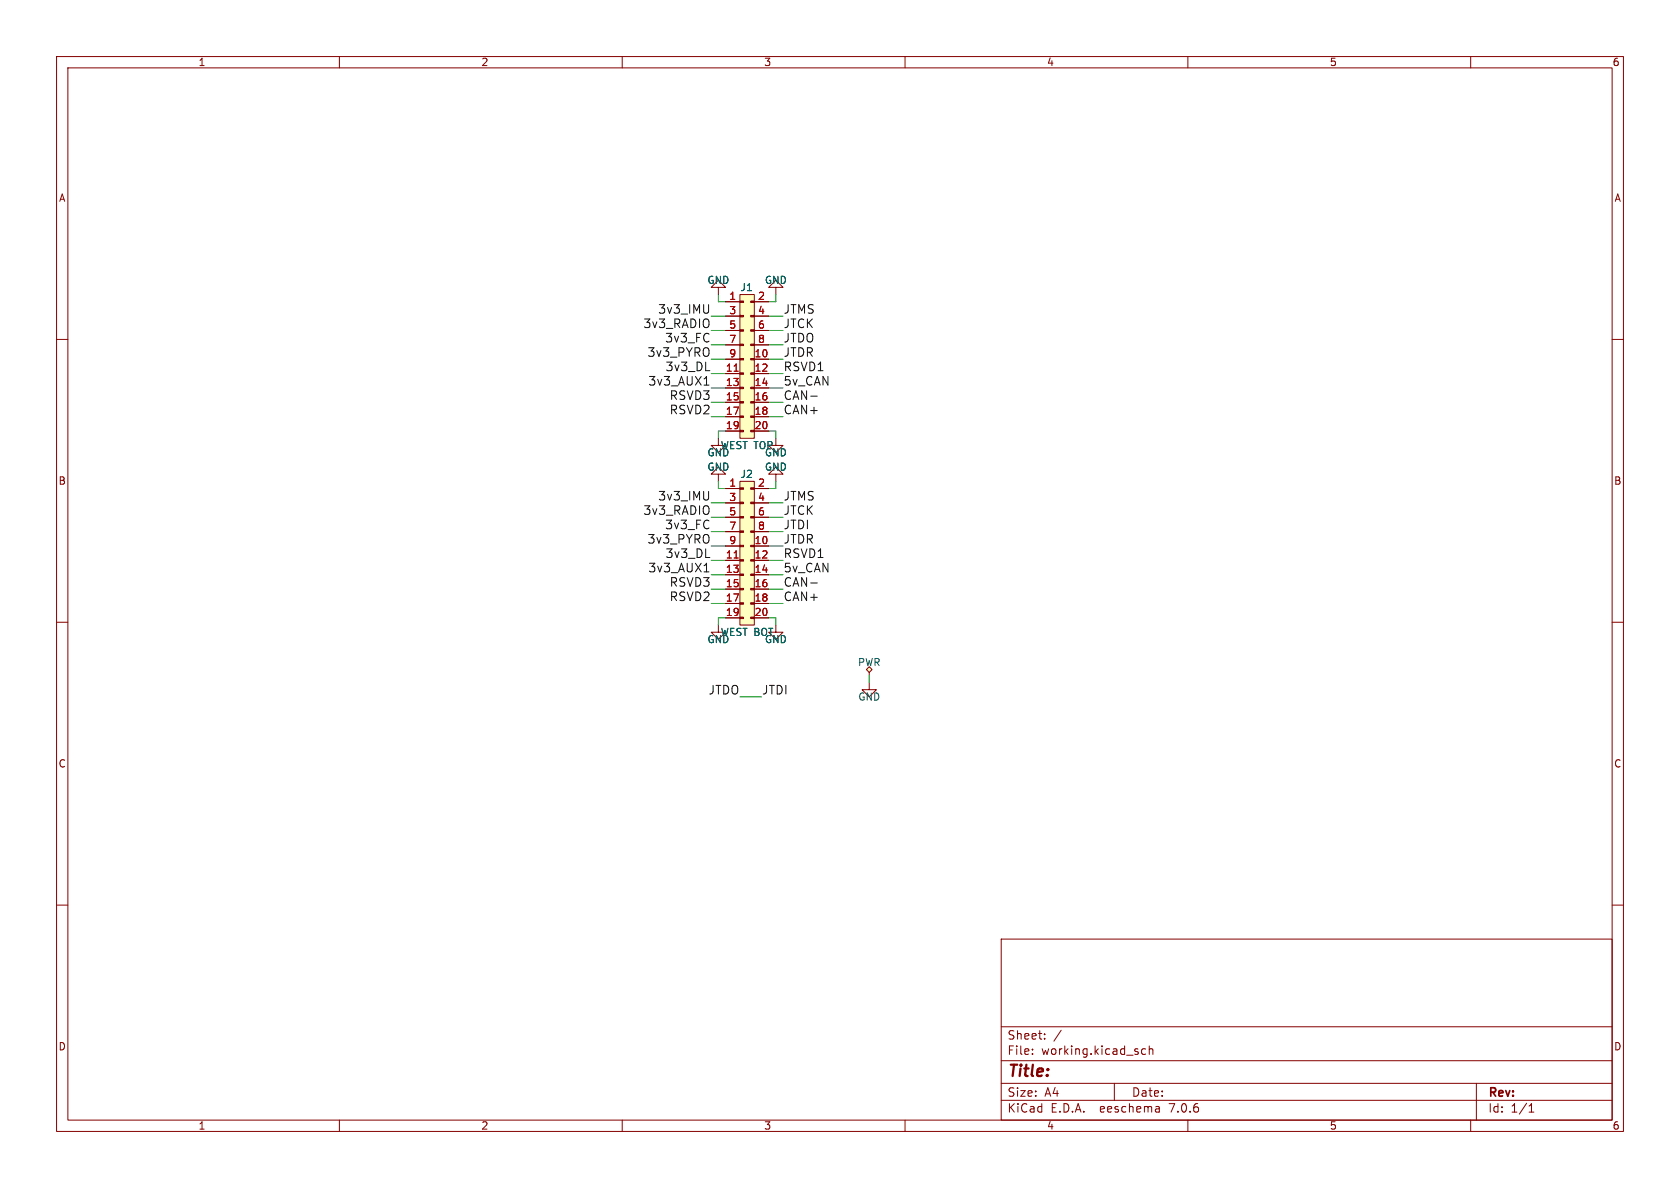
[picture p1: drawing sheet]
<svg xmlns="http://www.w3.org/2000/svg" width="297mm" height="210mm" viewBox="0 0 297 210" stroke-linecap="round" stroke-linejoin="round" font-family="sans-serif">
<g fill="none" stroke="#840000" stroke-width=".18">
<path d="M10 10h277v190h-277zM12 12h273v186h-273zM60 10v2M110 10v2M160 10v2M210 10v2M260 10v2M10 60h2M127 50.8h1.3l-1.3-1.3-1.3 1.3h1.3v1.3M128.3 53.3h2.5M128.3 55.9h2.5M128.3 58.4h2.5"/>
<path d="M130.8 52.1h2.5v25.4h-2.5zM133.3 53.3h2.6M133.3 55.9h2.6M133.3 58.4h2.6M137.2 50.8h1.2l-1.2-1.3-1.3 1.3h1.3v1.3M285 60h2M127 77.5v1.2h1.3l-1.3 1.3-1.3-1.3h1.3M128.3 63.5h2.5M128.3 66h2.5M128.3 68.6h2.5M128.3 71.1h2.5M128.3 73.7h2.5"/>
<path d="M128.3 76.2h2.5M128.3 61h2.5M133.3 63.5h2.6M133.3 66h2.6M133.3 68.6h2.6M133.3 71.1h2.6M133.3 73.7h2.6M133.3 76.2h2.6M133.3 61h2.6M137.2 77.5v1.2h1.2l-1.2 1.3-1.3-1.3h1.3M127 83.8h1.3l-1.3-1.2-1.3 1.2h1.3v1.3M128.3 86.4h2.5"/>
<path d="M128.3 96.5h2.5M128.3 99.1h2.5M128.3 88.9h2.5M128.3 91.4h2.5M128.3 94h2.5M130.8 85.1h2.5v25.4h-2.5zM133.3 86.4h2.6M133.3 96.5h2.6M133.3 99.1h2.6M133.3 88.9h2.6M133.3 91.4h2.6M133.3 94h2.6"/>
<path d="M137.2 83.8h1.2l-1.2-1.2-1.3 1.2h1.3v1.3M10 110h2M127 110.5v1.3h1.3l-1.3 1.2-1.3-1.2h1.3M128.3 101.6h2.5M128.3 104.1h2.5M128.3 106.7h2.5M128.3 109.2h2.5M133.3 101.6h2.6M133.3 104.1h2.6M133.3 106.7h2.6M133.3 109.2h2.6M137.2 110.5v1.3h1.2l-1.2 1.2-1.3-1.2h1.3"/>
<path d="M285 110h2M153.7 120.7v1.2h1.2l-1.2 1.3-1.3-1.3h1.3M10 160h2M285 160h2M177 166h108v32h-108zM60 198v2M110 198v2M160 198v2M177 194.5h108M177 191.5h108M177 187.5h108M177 181.5h108"/>
<path d="M182.5 186.3v.1M182.5 185.5v.1M184.7 183.6v.1M184.7 182.8v.1M187.6 182.1l-1.3 2M197 191.5v3M202.5 185.5l-.4-.1-.3 .3v.4l.2 .2h.5M203.2 185.5l.2-.1 .3 .1 .1 .9M203.2 184.9v1.5M204.9 195.7l.1 .9M205 196.5l-.2 .1M205 196h-.2"/>
<path d="M210 198v2M260 198v2M261 191.5v6.5M270.3 196.6h.9M270.3 195.5l.4-.4v1.5"/>
</g>
<g fill="#ffffc2" stroke="#ffffc2" stroke-width=".18">
<path d="M130.8 52.1h2.5v25.4h-2.5z"/>
<path d="M130.8 85.1h2.5v25.4h-2.5z"/>
</g>
<g fill="#840000" stroke="#840000" stroke-width=".18">
<path d="M130.8 76.1h.6v.2h-.6z"/>
<path d="M130.8 73.5h.6v.3h-.6z"/>
<path d="M130.8 71h.6v.2h-.6z"/>
<path d="M130.8 68.5h.6v.2h-.6z"/>
<path d="M130.8 65.9h.6v.3h-.6z"/>
<path d="M130.8 63.4h.6v.2h-.6z"/>
<path d="M130.8 60.8h.6v.3h-.6z"/>
<path d="M130.8 58.3h.6v.2h-.6z"/>
<path d="M130.8 55.8h.6v.2h-.6z"/>
<path d="M130.8 53.2h.6v.3h-.6z"/>
<path d="M132.7 76.1h.6v.2h-.6z"/>
<path d="M132.7 73.5h.6v.3h-.6z"/>
<path d="M132.7 71h.6v.2h-.6z"/>
<path d="M132.7 68.5h.6v.2h-.6z"/>
<path d="M132.7 65.9h.6v.3h-.6z"/>
<path d="M132.7 63.4h.6v.2h-.6z"/>
<path d="M132.7 60.8h.6v.3h-.6z"/>
<path d="M132.7 58.3h.6v.2h-.6z"/>
<path d="M132.7 55.8h.6v.2h-.6z"/>
<path d="M132.7 53.2h.6v.3h-.6z"/>
<path d="M130.8 109.1h.6v.2h-.6z"/>
<path d="M130.8 106.6h.6v.2h-.6z"/>
<path d="M130.8 104h.6v.3h-.6z"/>
<path d="M130.8 101.5h.6v.2h-.6z"/>
<path d="M130.8 98.9h.6v.3h-.6z"/>
<path d="M130.8 96.4h.6v.2h-.6z"/>
<path d="M130.8 93.9h.6v.2h-.6z"/>
<path d="M130.8 91.3h.6v.3h-.6z"/>
<path d="M130.8 88.8h.6v.2h-.6z"/>
<path d="M130.8 86.2h.6v.3h-.6z"/>
<path d="M132.7 109.1h.6v.2h-.6z"/>
<path d="M132.7 106.6h.6v.2h-.6z"/>
<path d="M132.7 104h.6v.3h-.6z"/>
<path d="M132.7 101.5h.6v.2h-.6z"/>
<path d="M132.7 98.9h.6v.3h-.6z"/>
<path d="M132.7 96.4h.6v.2h-.6z"/>
<path d="M132.7 93.9h.6v.2h-.6z"/>
<path d="M132.7 91.3h.6v.3h-.6z"/>
<path d="M132.7 88.8h.6v.2h-.6z"/>
<path d="M132.7 86.2h.6v.3h-.6z"/>
</g>
<path d="M129.8 65.6h.7M129.8 98.6h.7" fill="none" stroke="#a90000" stroke-width=".18"/>
<path d="M153.2 118.4l.5-.5 .5 .5-.5 .5z" fill="#ffffc2"/>
<g fill="none" stroke="#840000" stroke-width=".18">
<path d="M128.3 53.3h2.5M128.3 55.9h2.5M128.3 58.4h2.5M133.3 53.3h2.6M133.3 55.9h2.6M133.3 58.4h2.6M128.3 63.5h2.5M128.3 66h2.5M128.3 68.6h2.5M128.3 71.1h2.5M128.3 73.7h2.5M128.3 76.2h2.5"/>
<path d="M128.3 61h2.5M133.3 63.5h2.6M133.3 66h2.6M133.3 68.6h2.6M133.3 71.1h2.6M133.3 73.7h2.6M133.3 76.2h2.6M133.3 61h2.6M128.3 86.4h2.5M128.3 96.5h2.5M128.3 99.1h2.5M128.3 88.9h2.5"/>
<path d="M128.3 91.4h2.5M128.3 94h2.5M133.3 86.4h2.6M133.3 96.5h2.6M133.3 99.1h2.6M133.3 88.9h2.6M133.3 91.4h2.6M133.3 94h2.6M128.3 101.6h2.5M128.3 104.1h2.5M128.3 106.7h2.5M128.3 109.2h2.5"/>
<path d="M133.3 101.6h2.6M133.3 104.1h2.6M133.3 106.7h2.6M133.3 109.2h2.6M153.2 118.4l.5-.5 .5 .5-.5 .5zM153.7 118.9v.5"/>
</g>
<path d="M124.5 68.1h.8M143.3 70h1.2M124.5 101.1h.8M143.3 103.1h1.2" fill="none" stroke="#0f0f0f" stroke-width=".18"/>
<g fill="none" stroke="#009600" stroke-width=".18">
<path d="M125.7 58.4h2.6M125.7 55.9h2.6M127 52.1v1.2h1.3M135.9 58.4h2.5M135.9 55.9h2.5M137.2 52.1v1.2h-1.3M125.7 71.1h2.6M125.7 61h2.6M125.7 68.6h2.6M125.7 63.5h2.6M125.7 66h2.6M125.7 73.7h2.6"/>
<path d="M128.3 76.2h-1.3v1.3M135.9 71.1h2.5M135.9 76.2h1.3v1.3M135.9 61h2.5M135.9 68.6h2.5M135.9 63.5h2.5M135.9 66h2.5M135.9 73.7h2.5M125.7 88.9h2.6M125.7 91.4h2.6M125.7 96.5h2.6M125.7 94h2.6"/>
<path d="M125.7 99.1h2.6M127 85.1v1.3h1.3M135.9 88.9h2.5M135.9 91.4h2.5M135.9 96.5h2.5M135.9 94h2.5M135.9 99.1h2.5M137.2 85.1v1.3h-1.3M125.7 101.6h2.6M125.7 104.1h2.6M125.7 106.7h2.6M128.3 109.2h-1.3v1.3"/>
<path d="M135.9 109.2h1.3v1.3M135.9 101.6h2.5M135.9 104.1h2.5M135.9 106.7h2.5M153.7 119.4v1.3M130.8 123.2h3.8"/>
</g>
<path d="M129.8 65.6h.7M129.8 98.6h.7" fill="none" stroke="#a90000" stroke-width=".18"/>
<text font-size="2.8" fill="#840000" x="178" y="190.9">Title:</text>
<g font-size="2.1" fill="#0f0f0f">
<text x="113.7" y="58.1">3v3_RADIO</text>
<text x="116.3" y="55.6">3v3_IMU</text>
<text x="138.4" y="58.1">JTCK</text>
<text x="138.4" y="55.6">JTMS</text>
<text x="114.4" y="63.2">3v3_PYRO</text>
<text x="117.5" y="60.6">3v3_FC</text>
<text x="117.6" y="65.7">3v3_DL</text>
<text x="138.4" y="63.2">JTDR</text>
<text x="138.4" y="65.7">RSVD1</text>
<text x="138.4" y="60.6">JTDO</text>
<text x="114.5" y="68.3">3v3_AUX1</text>
<text x="118.3" y="70.8">RSVD3</text>
<text x="138.4" y="70.8">CAN-</text>
<text x="138.4" y="68.3">5v_CAN</text>
<text x="118.3" y="73.3">RSVD2</text>
<text x="138.4" y="73.3">CAN+</text>
<text x="116.3" y="88.6">3v3_IMU</text>
<text x="138.4" y="88.6">JTMS</text>
<text x="113.7" y="91.1">3v3_RADIO</text>
<text x="117.5" y="93.7">3v3_FC</text>
<text x="138.4" y="91.1">JTCK</text>
<text x="138.4" y="93.7">JTDI</text>
<text x="114.4" y="96.2">3v3_PYRO</text>
<text x="114.5" y="101.3">3v3_AUX1</text>
<text x="117.6" y="98.7">3v3_DL</text>
<text x="138.4" y="96.2">JTDR</text>
<text x="138.4" y="101.3">5v_CAN</text>
<text x="138.4" y="98.7">RSVD1</text>
<text x="118.3" y="106.4">RSVD2</text>
<text x="118.3" y="103.8">RSVD3</text>
<text x="138.4" y="106.4">CAN+</text>
<text x="138.4" y="103.8">CAN-</text>
<text x="125.2" y="122.9">JTDO</text>
<text x="134.6" y="122.9">JTDI</text>
</g>
<g font-size="2.1" fill="#840000">
<text x="178" y="184">Sheet:</text>
<text x="178" y="186.7">File:</text>
<text x="184.1" y="186.7">working.kicad_sch</text>
<text x="178" y="196.9">KiCad</text>
<text x="178" y="194.1">Size:</text>
<text x="184.7" y="194.1">A4</text>
<text x="185.7" y="196.9">E.D.A.</text>
<text x="194.6" y="196.9">eeschema</text>
<text x="200" y="194.1">Date:</text>
<text x="207" y="196.9">7.0.6</text>
<text x="263" y="194.3">Rev:</text>
<text x="263" y="196.9">Id:</text>
<text x="267.1" y="196.9">1/1</text>
</g>
<g font-size="1.8" fill="#840000">
<text x="35" y="11.9">1</text>
<text x="85" y="11.9">2</text>
<text x="135" y="11.9">3</text>
<text x="185" y="11.9">4</text>
<text x="235" y="11.9">5</text>
<text x="285" y="11.9">6</text>
<text x="10.3" y="35.9">A</text>
<text x="285.3" y="35.9">A</text>
<text x="10.3" y="85.9">B</text>
<text x="285.3" y="85.9">B</text>
<text x="10.3" y="135.9">C</text>
<text x="285.3" y="135.9">C</text>
<text x="10.3" y="185.9">D</text>
<text x="285.3" y="185.9">D</text>
<text x="35" y="199.9">1</text>
<text x="85" y="199.9">2</text>
<text x="135" y="199.9">3</text>
<text x="185" y="199.9">4</text>
<text x="235" y="199.9">5</text>
<text x="285" y="199.9">6</text>
</g>
<g font-size="1.8" fill="#006464">
<text x="125" y="50.4">GND</text>
<text x="130.8" y="51.7">J1</text>
<text x="135.1" y="50.4">GND</text>
<text x="125" y="83.4">GND</text>
<text x="125" y="80.9">GND</text>
<text x="127.3" y="79.6">WEST TOP</text>
<text x="135.1" y="83.4">GND</text>
<text x="135.1" y="80.9">GND</text>
<text x="130.8" y="84.7">J2</text>
<text x="125" y="113.9">GND</text>
<text x="127.3" y="112.6">WEST BOT</text>
<text x="135.1" y="113.9">GND</text>
<text x="151.6" y="118">PWR</text>
<text x="151.6" y="124.1">GND</text>
</g>
<g font-size="1.8" fill="#a90000">
<text x="128.8" y="53.1">1</text>
<text x="133.9" y="53.1">2</text>
<text x="128.8" y="55.6">3</text>
<text x="128.8" y="58.2">5</text>
<text x="133.9" y="55.6">4</text>
<text x="133.9" y="58.2">6</text>
<text x="128.2" y="65.8">11</text>
<text x="128.8" y="60.7">7</text>
<text x="128.8" y="63.2">9</text>
<text x="133.3" y="63.2">10</text>
<text x="133.3" y="65.8">12</text>
<text x="133.9" y="60.7">8</text>
<text x="128.2" y="68.3">13</text>
<text x="128.2" y="70.9">15</text>
<text x="133.3" y="68.3">14</text>
<text x="133.3" y="70.9">16</text>
<text x="128.2" y="73.4">17</text>
<text x="128.2" y="75.9">19</text>
<text x="133.3" y="73.4">18</text>
<text x="133.3" y="75.9">20</text>
<text x="128.8" y="86.1">1</text>
<text x="128.8" y="88.6">3</text>
<text x="133.9" y="86.1">2</text>
<text x="133.9" y="88.6">4</text>
<text x="128.8" y="91.2">5</text>
<text x="128.8" y="93.7">7</text>
<text x="133.9" y="91.2">6</text>
<text x="133.9" y="93.7">8</text>
<text x="128.2" y="98.8">11</text>
<text x="128.2" y="101.3">13</text>
<text x="128.8" y="96.3">9</text>
<text x="133.3" y="96.3">10</text>
<text x="133.3" y="98.8">12</text>
<text x="133.3" y="101.3">14</text>
<text x="128.2" y="103.9">15</text>
<text x="128.2" y="106.4">17</text>
<text x="133.3" y="103.9">16</text>
<text x="133.3" y="106.4">18</text>
<text x="128.2" y="109">19</text>
<text x="133.3" y="109">20</text>
</g>
</svg>
